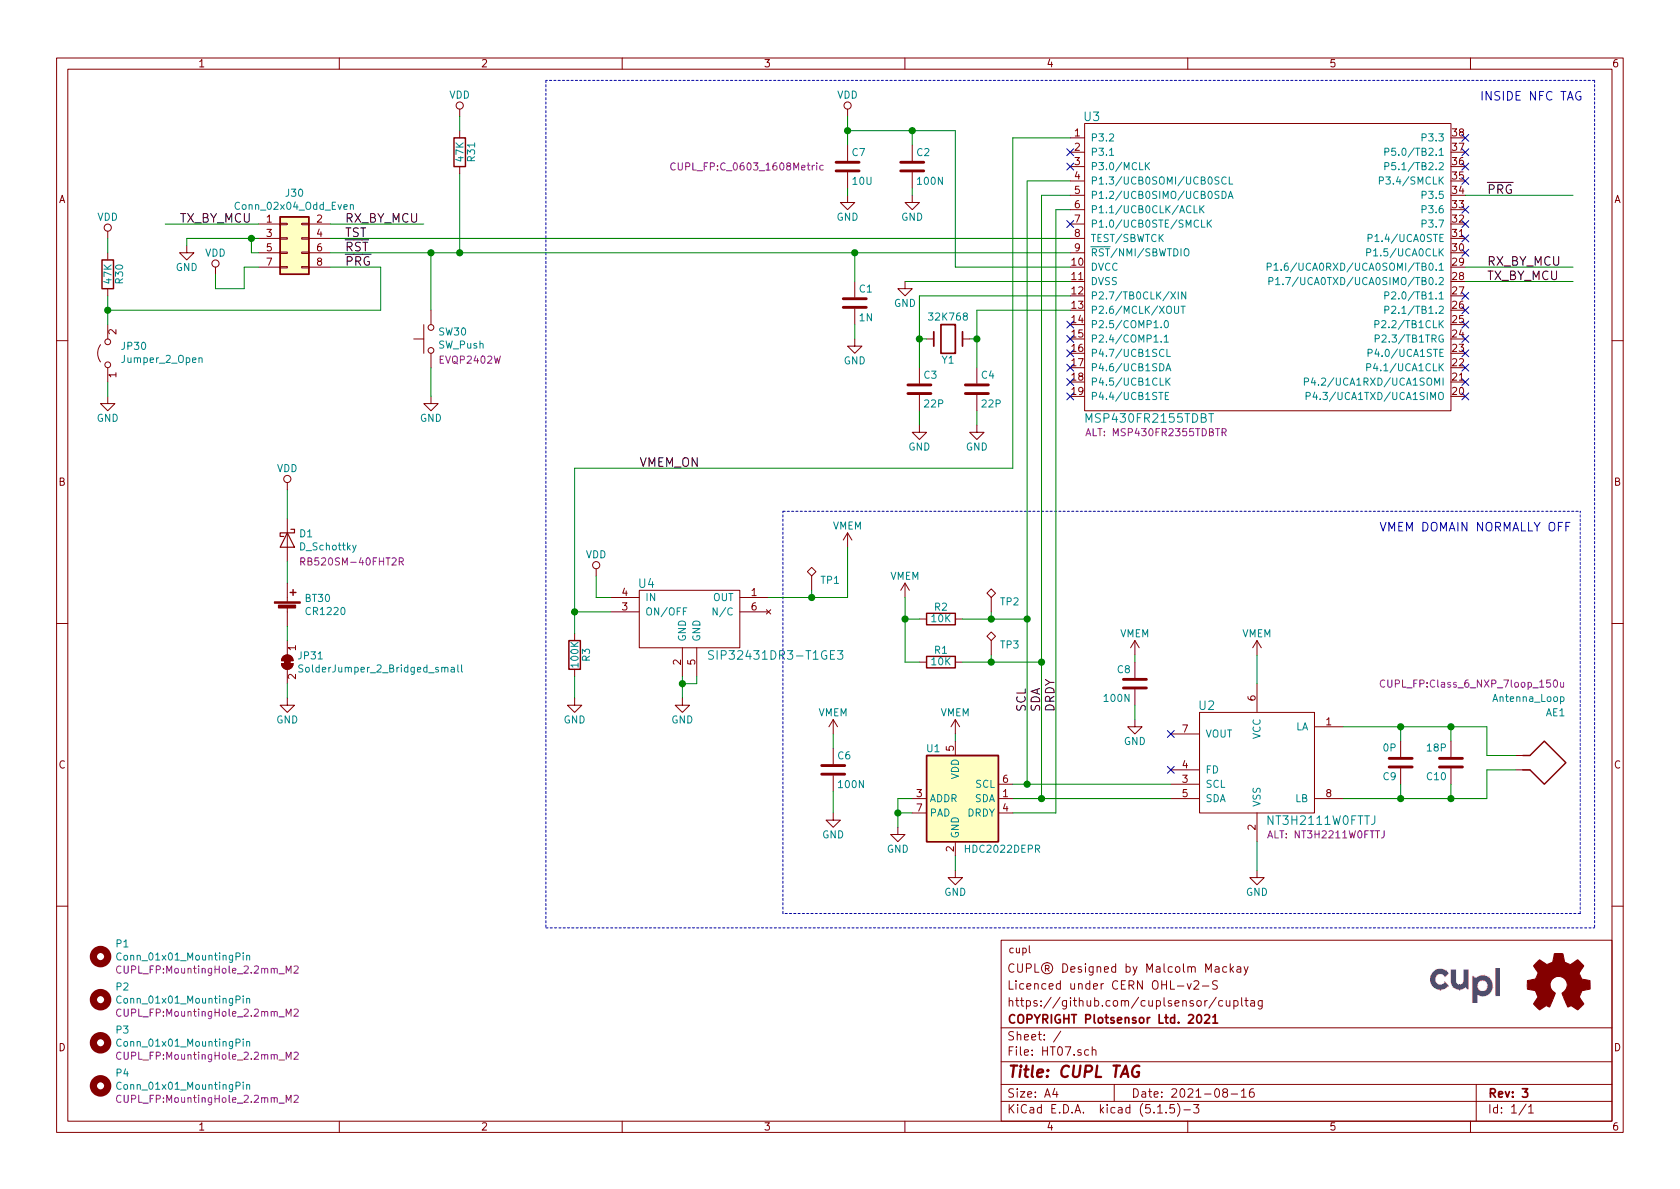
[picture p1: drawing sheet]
EESchema Schematic File Version 4
EELAYER 30 0
EELAYER END
$Descr A4 11693 8268
encoding utf-8
Sheet 1 1
Title "CUPL TAG"
Date "2021-08-16"
Rev "3"
Comp "COPYRIGHT Plotsensor Ltd. 2021"
Comment1 "https://github.com/cuplsensor/cupltag"
Comment2 "Licenced under CERN OHL-v2-S"
Comment3 "CUPL® Designed by Malcolm Mackay"
Comment4 ""
$EndDescr
$Comp
L power:GND #PWR?
U 1 1
P 8750 6050
AR Path="/59D9DC94/5B72B8DB" Ref="#PWR?"  Part="1" 
AR Path="/5B72B8DB" Ref="#PWR024"  Part="1" 
F 0 "#PWR024" H 8750 5800 50  0001 C CNN
F 1 "GND" H 8750 5900 50  0000 C CNN
F 2 "" H 8750 6050 50  0001 C CNN
F 3 "" H 8750 6050 50  0001 C CNN
	1    8750 6050
	-1   0    0    -1  
$EndComp
Wire Wire Line
	8750 5850 8750 6050
Text Label 2400 1750 0    60   ~ 0
~RST~
Text Label 2400 1650 0    60   ~ 0
TST
$Comp
L power:GND #PWR?
U 1 1
P 6300 1950
AR Path="/59D8BE35/5B731F13" Ref="#PWR?"  Part="1" 
AR Path="/5B731F13" Ref="#PWR014"  Part="1" 
F 0 "#PWR014" H 6300 1700 50  0001 C CNN
F 1 "GND" H 6300 1800 50  0000 C CNN
F 2 "" H 6300 1950 50  0001 C CNN
F 3 "" H 6300 1950 50  0001 C CNN
	1    6300 1950
	1    0    0    -1  
$EndComp
Text Label 10350 1950 0    60   ~ 0
TX_BY_MCU
Text Label 10350 1850 0    60   ~ 0
RX_BY_MCU
$Comp
L CUPL:SIP32431DR3-T1GE3 U4
U 1 1
P 4800 4250
F 0 "U4" H 4500 4450 60  0000 C CNN
F 1 "SIP32431DR3-T1GE3" H 5400 3950 60  0000 C CNN
F 2 "CUPL_FP:SOT-363_SC-70-6" H 5150 3450 60  0001 L CNN
F 3 "http://www.farnell.com/datasheets/2049671.pdf?_ga=2.11166580.1949353041.1516051135-1652704786.1448397490" H 5150 3350 60  0001 L CNN
F 4 "VISHAY" H 5150 3850 60  0001 L CNN "MANF"
F 5 "SIP32431DR3-T1GE3" H 5150 3750 60  0001 L CNN "MANF#"
F 6 "FARNELL" H 5150 3650 60  0001 L CNN "SUPPLIER"
F 7 "2361509" H 5150 3550 60  0001 L CNN "SUPPLIER#"
	1    4800 4250
	1    0    0    -1  
$EndComp
$Comp
L power:VDD #PWR?
U 1 1
P 4150 4000
AR Path="/59D8BE35/5DB0DB6D" Ref="#PWR?"  Part="1" 
AR Path="/5DB0DB6D" Ref="#PWR026"  Part="1" 
F 0 "#PWR026" H 4150 3850 50  0001 C CNN
F 1 "VDD" H 4150 4150 50  0000 C CNN
F 2 "" H 4150 4000 50  0001 C CNN
F 3 "" H 4150 4000 50  0001 C CNN
	1    4150 4000
	1    0    0    -1  
$EndComp
Wire Wire Line
	4250 4150 4150 4150
Wire Wire Line
	4150 4150 4150 4000
$Comp
L power:GND #PWR?
U 1 1
P 4750 4850
AR Path="/59D8BE35/5DB1290A" Ref="#PWR?"  Part="1" 
AR Path="/5DB1290A" Ref="#PWR027"  Part="1" 
F 0 "#PWR027" H 4750 4600 50  0001 C CNN
F 1 "GND" H 4750 4700 50  0000 C CNN
F 2 "" H 4750 4850 50  0001 C CNN
F 3 "" H 4750 4850 50  0001 C CNN
	1    4750 4850
	1    0    0    -1  
$EndComp
Wire Wire Line
	4750 4850 4750 4750
Wire Wire Line
	4750 4750 4850 4750
Wire Wire Line
	4850 4750 4850 4700
Connection ~ 4750 4750
Wire Wire Line
	4750 4750 4750 4700
$Comp
L power:VMEM #PWR?
U 1 1
P 5900 3800
AR Path="/59D9DC94/5DB1F218" Ref="#PWR?"  Part="1" 
AR Path="/5DB1F218" Ref="#PWR029"  Part="1" 
F 0 "#PWR029" H 5900 3650 50  0001 C CNN
F 1 "VMEM" H 5900 3950 50  0000 C CNN
F 2 "" H 5900 3800 50  0001 C CNN
F 3 "" H 5900 3800 50  0001 C CNN
	1    5900 3800
	1    0    0    -1  
$EndComp
Wire Wire Line
	3200 800  3200 900 
$Comp
L device:R R?
U 1 1
P 3200 1050
AR Path="/59D8BE35/5B731ED4" Ref="R?"  Part="1" 
AR Path="/5B731ED4" Ref="R31"  Part="1" 
F 0 "R31" V 3280 1050 50  0000 C CNN
F 1 "47K" V 3200 1050 50  0000 C CNN
F 2 "CUPL_FP:R_0402_1005Metric" V 3130 1050 50  0001 C CNN
F 3 "" H 3200 1050 50  0001 C CNN
F 4 "PANASONIC" H 3200 1050 50  0001 C CNN "MANF"
F 5 "ERJ2RKF4702X" H 3200 1050 50  0001 C CNN "MANF#"
F 6 "FARNELL" H 3200 1050 50  0001 C CNN "SUPPLIER"
F 7 "2302806" H 3200 1050 50  0001 C CNN "SUPPLIER#"
	1    3200 1050
	1    0    0    -1  
$EndComp
Wire Wire Line
	10200 1950 10950 1950
Wire Wire Line
	10200 1850 10950 1850
$Comp
L power:VDD #PWR?
U 1 1
P 3200 800
AR Path="/59D8BE35/5B731EDB" Ref="#PWR?"  Part="1" 
AR Path="/5B731EDB" Ref="#PWR08"  Part="1" 
F 0 "#PWR08" H 3200 650 50  0001 C CNN
F 1 "VDD" H 3200 950 50  0000 C CNN
F 2 "" H 3200 800 50  0001 C CNN
F 3 "" H 3200 800 50  0001 C CNN
	1    3200 800 
	1    0    0    -1  
$EndComp
Wire Wire Line
	6800 2950 6800 2850
$Comp
L power:GND #PWR?
U 1 1
P 6800 2950
AR Path="/59D8BE35/5DAECC45" Ref="#PWR?"  Part="1" 
AR Path="/5DAECC45" Ref="#PWR018"  Part="1" 
F 0 "#PWR018" H 6800 2700 50  0001 C CNN
F 1 "GND" H 6800 2800 50  0000 C CNN
F 2 "" H 6800 2950 50  0001 C CNN
F 3 "" H 6800 2950 50  0001 C CNN
	1    6800 2950
	1    0    0    -1  
$EndComp
Wire Wire Line
	6400 2950 6400 2850
$Comp
L power:GND #PWR?
U 1 1
P 6400 2950
AR Path="/59D8BE35/5B731F5D" Ref="#PWR?"  Part="1" 
AR Path="/5B731F5D" Ref="#PWR015"  Part="1" 
F 0 "#PWR015" H 6400 2700 50  0001 C CNN
F 1 "GND" H 6400 2800 50  0000 C CNN
F 2 "" H 6400 2950 50  0001 C CNN
F 3 "" H 6400 2950 50  0001 C CNN
	1    6400 2950
	1    0    0    -1  
$EndComp
$Comp
L device:C C?
U 1 1
P 6800 2700
AR Path="/59D8BE35/5B731F56" Ref="C?"  Part="1" 
AR Path="/5B731F56" Ref="C4"  Part="1" 
F 0 "C4" H 6825 2800 50  0000 L CNN
F 1 "22P" H 6825 2600 50  0000 L CNN
F 2 "CUPL_FP:C_0402_1005Metric" H 6838 2550 50  0001 C CNN
F 3 "" H 6800 2700 50  0001 C CNN
F 4 "AVX" H 6800 2700 50  0001 C CNN "MANF"
F 5 "04025A220JAT2A" H 6800 2700 50  0001 C CNN "MANF#"
F 6 "FARNELL" H 6800 2700 50  0001 C CNN "SUPPLIER"
F 7 "1327634" H 6800 2700 50  0001 C CNN "SUPPLIER#"
	1    6800 2700
	1    0    0    -1  
$EndComp
$Comp
L device:C C?
U 1 1
P 6400 2700
AR Path="/59D8BE35/5B731F4F" Ref="C?"  Part="1" 
AR Path="/5B731F4F" Ref="C3"  Part="1" 
F 0 "C3" H 6425 2800 50  0000 L CNN
F 1 "22P" H 6425 2600 50  0000 L CNN
F 2 "CUPL_FP:C_0402_1005Metric" H 6438 2550 50  0001 C CNN
F 3 "" H 6400 2700 50  0001 C CNN
F 4 "AVX" H 6400 2700 50  0001 C CNN "MANF"
F 5 "04025A220JAT2A" H 6400 2700 50  0001 C CNN "MANF#"
F 6 "FARNELL" H 6400 2700 50  0001 C CNN "SUPPLIER"
F 7 "1327634" H 6400 2700 50  0001 C CNN "SUPPLIER#"
	1    6400 2700
	1    0    0    -1  
$EndComp
$Comp
L CUPL:XTAL_32768HZ_3215 Y?
U 1 1
P 6600 2350
AR Path="/59D8BE35/5B731F44" Ref="Y?"  Part="1" 
AR Path="/5B731F44" Ref="Y1"  Part="1" 
F 0 "Y1" H 6600 2500 50  0000 C CNN
F 1 "32K768" H 6600 2200 50  0000 C CNN
F 2 "CUPL_FP:Crystal_SMD_2012-2Pin_2.0x1.2mm_HandSoldering" H 6550 2600 50  0001 C CNN
F 3 "http://www.farnell.com/datasheets/1912628.pdf?_ga=2.198399151.1835204160.1515367470-1652704786.1448397490" H 6500 2750 50  0001 C CNN
F 4 "EPSON" H 6400 2000 60  0001 C CNN "MANF"
F 5 "FC-12M 32.7680KD-A3" H 6700 2100 60  0001 C CNN "MANF#"
F 6 "DIGIKEY" H 6400 1900 60  0001 C CNN "SUPPLIER"
F 7 "SER3673CT-ND" H 6400 1800 60  0001 C CNN "SUPPLIER#"
F 8 "£0.36530" H 6600 2350 50  0001 C CNN "COST@100"
	1    6600 2350
	-1   0    0    1   
$EndComp
Wire Wire Line
	6800 2150 6800 2350
Wire Wire Line
	6800 2550 6800 2350
Connection ~ 6800 2350
Wire Wire Line
	6800 2350 6750 2350
Wire Wire Line
	6400 2050 6400 2350
Wire Wire Line
	6450 2350 6400 2350
Connection ~ 6400 2350
Wire Wire Line
	6400 2350 6400 2550
Wire Wire Line
	6400 2050 7450 2050
Wire Wire Line
	6800 2150 7450 2150
$Comp
L power:GND #PWR?
U 1 1
P 6650 6050
AR Path="/59D9B016/5B72DE9A" Ref="#PWR?"  Part="1" 
AR Path="/5B72DE9A" Ref="#PWR017"  Part="1" 
F 0 "#PWR017" H 6650 5800 50  0001 C CNN
F 1 "GND" H 6650 5900 50  0000 C CNN
F 2 "" H 6650 6050 50  0001 C CNN
F 3 "" H 6650 6050 50  0001 C CNN
	1    6650 6050
	-1   0    0    -1  
$EndComp
Wire Wire Line
	6650 6050 6650 5950
Wire Wire Line
	6250 5550 6250 5650
Wire Wire Line
	6350 5550 6250 5550
$Comp
L power:GND #PWR?
U 1 1
P 6250 5750
AR Path="/59D9B016/5D0F4B4C" Ref="#PWR?"  Part="1" 
AR Path="/5D0F4B4C" Ref="#PWR021"  Part="1" 
F 0 "#PWR021" H 6250 5500 50  0001 C CNN
F 1 "GND" H 6250 5600 50  0000 C CNN
F 2 "" H 6250 5750 50  0001 C CNN
F 3 "" H 6250 5750 50  0001 C CNN
	1    6250 5750
	-1   0    0    -1  
$EndComp
$Comp
L power:VMEM #PWR?
U 1 1
P 6650 5100
AR Path="/59D9B016/5B72DEA5" Ref="#PWR?"  Part="1" 
AR Path="/5B72DEA5" Ref="#PWR016"  Part="1" 
F 0 "#PWR016" H 6650 4950 50  0001 C CNN
F 1 "VMEM" H 6650 5250 50  0000 C CNN
F 2 "" H 6650 5100 50  0000 C CNN
F 3 "" H 6650 5100 50  0000 C CNN
	1    6650 5100
	-1   0    0    -1  
$EndComp
$Comp
L power:GND #PWR?
U 1 1
P 5800 5650
AR Path="/59D9B016/5B72DE94" Ref="#PWR?"  Part="1" 
AR Path="/5B72DE94" Ref="#PWR020"  Part="1" 
F 0 "#PWR020" H 5800 5400 50  0001 C CNN
F 1 "GND" H 5800 5500 50  0000 C CNN
F 2 "" H 5800 5650 50  0001 C CNN
F 3 "" H 5800 5650 50  0001 C CNN
	1    5800 5650
	1    0    0    -1  
$EndComp
$Comp
L device:C C?
U 1 1
P 5800 5350
AR Path="/59D9B016/5B72DE8D" Ref="C?"  Part="1" 
AR Path="/5B72DE8D" Ref="C6"  Part="1" 
F 0 "C6" H 5825 5450 50  0000 L CNN
F 1 "100N" H 5825 5250 50  0000 L CNN
F 2 "CUPL_FP:C_0402_1005Metric" H 5838 5200 50  0001 C CNN
F 3 "" H 5800 5350 50  0001 C CNN
F 4 "YAGEO" H 5800 5350 50  0001 C CNN "MANF"
F 5 "CC0402KRX7R7BB104" H 5800 5350 50  0001 C CNN "MANF#"
F 6 "FARNELL" H 5800 5350 50  0001 C CNN "SUPPLIER"
F 7 "9402047" H 5800 5350 50  0001 C CNN "SUPPLIER#"
	1    5800 5350
	1    0    0    -1  
$EndComp
Wire Wire Line
	5800 5500 5800 5650
Text Notes 9600 3700 0    60   ~ 0
VMEM DOMAIN NORMALLY OFF
Wire Notes Line
	11000 6350 11000 3550
Wire Notes Line
	5450 6350 5450 3550
Wire Notes Line
	5450 3550 11000 3550
Wire Wire Line
	9750 5150 9750 5050
Wire Wire Line
	10350 5350 10550 5350
Wire Wire Line
	10350 5050 10350 5250
Wire Wire Line
	10350 5550 10350 5350
Wire Wire Line
	9750 5550 9750 5450
NoConn ~ 8150 5350
NoConn ~ 8150 5100
$Comp
L power:VMEM #PWR?
U 1 1
P 6300 4150
AR Path="/59D9DC94/5B72B96D" Ref="#PWR?"  Part="1" 
AR Path="/5B72B96D" Ref="#PWR07"  Part="1" 
F 0 "#PWR07" H 6300 4000 50  0001 C CNN
F 1 "VMEM" H 6300 4300 50  0000 C CNN
F 2 "" H 6300 4150 50  0001 C CNN
F 3 "" H 6300 4150 50  0001 C CNN
	1    6300 4150
	1    0    0    -1  
$EndComp
$Comp
L power:VMEM #PWR?
U 1 1
P 8750 4550
AR Path="/59D9DC94/5B72B920" Ref="#PWR?"  Part="1" 
AR Path="/5B72B920" Ref="#PWR023"  Part="1" 
F 0 "#PWR023" H 8750 4400 50  0001 C CNN
F 1 "VMEM" H 8750 4700 50  0000 C CNN
F 2 "" H 8750 4550 50  0001 C CNN
F 3 "" H 8750 4550 50  0001 C CNN
	1    8750 4550
	1    0    0    -1  
$EndComp
$Comp
L device:C C?
U 1 1
P 9750 5300
AR Path="/59D9DC94/5B72B8EE" Ref="C?"  Part="1" 
AR Path="/5B72B8EE" Ref="C9"  Part="1" 
F 0 "C9" H 9775 5400 50  0000 L CNN
F 1 "0P" H 9775 5200 50  0000 L CNN
F 2 "CUPL_FP:C_0402_1005Metric" H 9788 5150 50  0001 C CNN
F 3 "" H 9750 5300 50  0001 C CNN
F 4 "AVX" H 9750 5300 50  0001 C CNN "MANF"
F 5 "" H 9750 5300 50  0001 C CNN "MANF#"
F 6 "FARNELL" H 9750 5300 50  0001 C CNN "SUPPLIER"
F 7 "" H 9750 5300 50  0001 C CNN "SUPPLIER#"
F 8 "NF" H 9750 5300 50  0001 C CNN "FIT"
	1    9750 5300
	-1   0    0    1   
$EndComp
$Comp
L device:R R?
U 1 1
P 6550 4300
AR Path="/59D9DC94/5B72B8C1" Ref="R?"  Part="1" 
AR Path="/5B72B8C1" Ref="R2"  Part="1" 
F 0 "R2" V 6630 4300 50  0000 C CNN
F 1 "10K" V 6550 4300 50  0000 C CNN
F 2 "CUPL_FP:R_0402_1005Metric" V 6480 4300 50  0001 C CNN
F 3 "" H 6550 4300 50  0001 C CNN
F 4 "VISHAY" H 6550 4300 50  0001 C CNN "MANF"
F 5 "CRCW040210K0FKED" H 6550 4300 50  0001 C CNN "MANF#"
F 6 "FARNELL" H 6550 4300 50  0001 C CNN "SUPPLIER"
F 7 "1469669" H 6550 4300 50  0001 C CNN "SUPPLIER#"
	1    6550 4300
	0    1    -1   0   
$EndComp
Wire Notes Line
	11000 6350 5450 6350
Wire Wire Line
	4250 4250 4000 4250
Wire Wire Line
	4000 4250 4000 3250
Wire Wire Line
	10350 5250 10550 5250
$Comp
L device:Antenna_Loop AE1
U 1 1
P 10750 5250
F 0 "AE1" V 10450 5400 50  0000 R CNN
F 1 "Antenna_Loop" V 10350 5400 50  0000 R CNN
F 2 "CUPL_FP:Class_6_NXP_7loop_150u" V 10250 5400 50  0000 R CNN
F 3 "~" H 10750 5250 50  0001 C CNN
F 4 "NF" H 10750 5250 50  0001 C CNN "FIT"
	1    10750 5250
	0    1    1    0   
$EndComp
$Comp
L device:R R?
U 1 1
P 6550 4600
AR Path="/59D9DC94/5B72B8AE" Ref="R?"  Part="1" 
AR Path="/5B72B8AE" Ref="R1"  Part="1" 
F 0 "R1" V 6630 4600 50  0000 C CNN
F 1 "10K" V 6550 4600 50  0000 C CNN
F 2 "CUPL_FP:R_0402_1005Metric" V 6480 4600 50  0001 C CNN
F 3 "" H 6550 4600 50  0001 C CNN
F 4 "VISHAY" H 6550 4600 50  0001 C CNN "MANF"
F 5 "CRCW040210K0FKED" H 6550 4600 50  0001 C CNN "MANF#"
F 6 "FARNELL" H 6550 4600 50  0001 C CNN "SUPPLIER"
F 7 "1469669" H 6550 4600 50  0001 C CNN "SUPPLIER#"
	1    6550 4600
	0    1    -1   0   
$EndComp
Text Label 2400 1550 0    60   ~ 0
RX_BY_MCU
Text Label 1250 1550 0    60   ~ 0
TX_BY_MCU
$Comp
L power:VDD #PWR?
U 1 1
P 1500 1900
AR Path="/59D8BE35/5DFC517F" Ref="#PWR?"  Part="1" 
AR Path="/5DFC517F" Ref="#PWR0101"  Part="1" 
F 0 "#PWR0101" H 1500 1750 50  0001 C CNN
F 1 "VDD" H 1500 2050 50  0000 C CNN
F 2 "" H 1500 1900 50  0001 C CNN
F 3 "" H 1500 1900 50  0001 C CNN
	1    1500 1900
	1    0    0    -1  
$EndComp
Wire Wire Line
	1700 1850 1700 2000
Wire Wire Line
	2950 1550 2300 1550
Wire Wire Line
	1800 1550 1150 1550
NoConn ~ 7450 1550
NoConn ~ 7450 2350
Wire Wire Line
	10950 1350 10200 1350
Text Label 10350 1350 0    60   ~ 0
~PRG~
$Comp
L CUPL:HDC2021 U1
U 1 1
P 6750 5550
F 0 "U1" H 6550 5900 50  0000 R CNN
F 1 "HDC2022DEPR" H 7250 5200 50  0000 R CNN
F 2 "CUPL_FP:HDC2021" H 6750 5100 50  0001 C CNN
F 3 "https://www.ti.com/lit/ds/symlink/hdc2021.pdf" H 6450 5850 50  0001 C CNN
F 4 "TEXAS" H 6150 5000 60  0001 L CNN "MANF"
F 5 "HDC2022DEPR" H 6500 4900 60  0001 C CNN "MANF#"
F 6 "TEXAS" H 6300 4800 60  0001 C CNN "SUPPLIER"
F 7 "HDC2022DEPR" H 6500 4700 60  0001 C CNN "SUPPLIER#"
	1    6750 5550
	1    0    0    -1  
$EndComp
Text Label 4450 3250 0    60   ~ 0
VMEM_ON
$Comp
L CUPL:CUPL LOGO2
U 1 1
P 7100 6600
F 0 "LOGO2" H 7100 6750 60  0001 C CNN
F 1 "CUPL" H 7100 6500 60  0001 C CNN
F 2 "CUPL_FP:logo" H 7100 6600 60  0001 C CNN
F 3 "" H 7100 6600 60  0001 C CNN
F 4 "NF" H 7100 6600 50  0001 C CNN "FIT"
	1    7100 6600
	1    0    0    -1  
$EndComp
NoConn ~ 7450 2250
$Comp
L Connector:TestPoint_Alt TP3
U 1 1
P 6900 4550
F 0 "TP3" H 6958 4622 50  0000 L CNN
F 1 "SDA" H 6958 4577 50  0001 L CNN
F 2 "CUPL_FP:TestPoint_THTPad_D1.0mm_Drill0.5mm" H 7100 4550 50  0001 C CNN
F 3 "~" H 7100 4550 50  0001 C CNN
F 4 "NF" H 6900 4550 50  0001 C CNN "FIT"
	1    6900 4550
	1    0    0    -1  
$EndComp
$Comp
L Connector:TestPoint_Alt TP2
U 1 1
P 6900 4250
F 0 "TP2" H 6958 4322 50  0000 L CNN
F 1 "SCL" H 6958 4277 50  0001 L CNN
F 2 "CUPL_FP:TestPoint_THTPad_D1.0mm_Drill0.5mm" H 7100 4250 50  0001 C CNN
F 3 "~" H 7100 4250 50  0001 C CNN
F 4 "NF" H 6900 4250 50  0001 C CNN "FIT"
	1    6900 4250
	1    0    0    -1  
$EndComp
$Comp
L Connector:TestPoint_Alt TP1
U 1 1
P 5650 4100
F 0 "TP1" H 5708 4172 50  0000 L CNN
F 1 "MEM" H 5708 4127 50  0001 L CNN
F 2 "CUPL_FP:TestPoint_THTPad_D1.0mm_Drill0.5mm" H 5850 4100 50  0001 C CNN
F 3 "~" H 5850 4100 50  0001 C CNN
F 4 "NF" H 5650 4100 50  0001 C CNN "FIT"
	1    5650 4100
	1    0    0    -1  
$EndComp
Connection ~ 9750 5550
Wire Wire Line
	9750 5050 10100 5050
$Comp
L device:C C?
U 1 1
P 10100 5300
AR Path="/59D9DC94/5FD38A7A" Ref="C?"  Part="1" 
AR Path="/5FD38A7A" Ref="C10"  Part="1" 
F 0 "C10" H 10125 5400 50  0000 L CNN
F 1 "18P" H 10125 5200 50  0000 L CNN
F 2 "CUPL_FP:C_0402_1005Metric" H 10138 5150 50  0001 C CNN
F 3 "" H 10100 5300 50  0001 C CNN
F 4 "MURATA" H 10100 5300 50  0001 C CNN "MANF"
F 5 "04025A180FAT2A" H 10100 5300 50  0001 C CNN "MANF#"
F 6 "FARNELL" H 10100 5300 50  0001 C CNN "SUPPLIER"
F 7 "2781441" H 10100 5300 50  0001 C CNN "SUPPLIER#"
	1    10100 5300
	-1   0    0    1   
$EndComp
Wire Wire Line
	10100 5150 10100 5050
Connection ~ 10100 5050
Wire Wire Line
	10100 5050 10350 5050
Wire Wire Line
	10100 5450 10100 5550
Wire Wire Line
	9750 5550 10100 5550
Connection ~ 10100 5550
Wire Wire Line
	10100 5550 10350 5550
Connection ~ 9750 5050
$Comp
L CUPL:NT3H2111 U2
U 1 1
P 8750 5350
F 0 "U2" H 9100 5800 60  0000 C CNN
F 1 "NT3H2111W0FTTJ" H 8300 5000 60  0000 C CNN
F 2 "CUPL_FP:TSSOP-8_3x3mm_P0.65mm" H 10000 4400 60  0001 C CNN
F 3 "https://www.nxp.com/docs/en/data-sheet/NT3H2111_2211.pdf" H 8900 4900 60  0001 L CNN
F 4 "NXP" H 8900 4800 60  0001 L CNN "MANF"
F 5 "NT3H2111W0FTTJ" H 8900 4700 60  0001 L CNN "MANF#"
F 6 "FARNELL" H 8900 4600 60  0001 L CNN "SUPPLIER"
F 7 "2663150" H 8900 4500 60  0001 L CNN "SUPPLIER#"
F 8 "ALT: NT3H2211W0FTTJ" H 7850 4900 50  0000 L CNN "ALT"
	1    8750 5350
	-1   0    0    -1  
$EndComp
Wire Wire Line
	6650 5100 6650 5150
$Comp
L power:VMEM #PWR?
U 1 1
P 5800 5100
AR Path="/59D9B016/602AD3C8" Ref="#PWR?"  Part="1" 
AR Path="/602AD3C8" Ref="#PWR0104"  Part="1" 
F 0 "#PWR0104" H 5800 4950 50  0001 C CNN
F 1 "VMEM" H 5800 5250 50  0000 C CNN
F 2 "" H 5800 5100 50  0000 C CNN
F 3 "" H 5800 5100 50  0000 C CNN
	1    5800 5100
	1    0    0    -1  
$EndComp
Wire Wire Line
	5800 5100 5800 5200
$Comp
L device:C C?
U 1 1
P 7900 4750
AR Path="/59D9DC94/5B72B8E1" Ref="C?"  Part="1" 
AR Path="/5B72B8E1" Ref="C8"  Part="1" 
F 0 "C8" H 7925 4850 50  0000 L CNN
F 1 "100N" H 7925 4650 50  0000 L CNN
F 2 "CUPL_FP:C_0402_1005Metric" H 7938 4600 50  0001 C CNN
F 3 "" H 7900 4750 50  0001 C CNN
F 4 "YAGEO" H 7900 4750 50  0001 C CNN "MANF"
F 5 "CC0402KRX7R7BB104" H 7900 4750 50  0001 C CNN "MANF#"
F 6 "FARNELL" H 7900 4750 50  0001 C CNN "SUPPLIER"
F 7 "9402047" H 7900 4750 50  0001 C CNN "SUPPLIER#"
	1    7900 4750
	-1   0    0    -1  
$EndComp
$Comp
L power:GND #PWR?
U 1 1
P 7900 5000
AR Path="/59D9DC94/5B72B8E8" Ref="#PWR?"  Part="1" 
AR Path="/5B72B8E8" Ref="#PWR025"  Part="1" 
F 0 "#PWR025" H 7900 4750 50  0001 C CNN
F 1 "GND" H 7900 4850 50  0000 C CNN
F 2 "" H 7900 5000 50  0001 C CNN
F 3 "" H 7900 5000 50  0001 C CNN
	1    7900 5000
	-1   0    0    -1  
$EndComp
Wire Wire Line
	7900 5000 7900 4900
$Comp
L power:VMEM #PWR?
U 1 1
P 7900 4550
AR Path="/59D9DC94/60398478" Ref="#PWR?"  Part="1" 
AR Path="/60398478" Ref="#PWR0105"  Part="1" 
F 0 "#PWR0105" H 7900 4400 50  0001 C CNN
F 1 "VMEM" H 7900 4700 50  0000 C CNN
F 2 "" H 7900 4550 50  0001 C CNN
F 3 "" H 7900 4550 50  0001 C CNN
	1    7900 4550
	1    0    0    -1  
$EndComp
Wire Wire Line
	7900 4550 7900 4600
Wire Wire Line
	4000 3250 7050 3250
Wire Wire Line
	7350 5650 7050 5650
Text Label 7350 4950 1    60   ~ 0
DRDY
Wire Wire Line
	7250 5550 7050 5550
Connection ~ 7250 5550
Text Label 7250 4950 1    60   ~ 0
SDA
Wire Wire Line
	7150 5450 7050 5450
Connection ~ 7150 5450
Text Label 7150 4950 1    60   ~ 0
SCL
Wire Wire Line
	5650 4100 5650 4150
Wire Wire Line
	5650 4150 5900 4150
Wire Wire Line
	6700 4300 6900 4300
Wire Wire Line
	6900 4300 6900 4250
Wire Wire Line
	6900 4300 7150 4300
Connection ~ 6900 4300
Connection ~ 7150 4300
Wire Wire Line
	7150 4300 7150 5450
Wire Wire Line
	6700 4600 6900 4600
Connection ~ 7250 4600
Wire Wire Line
	7250 4600 7250 5550
Wire Wire Line
	6900 4550 6900 4600
Connection ~ 6900 4600
Wire Wire Line
	6900 4600 7250 4600
Wire Wire Line
	6300 4150 6300 4300
Wire Wire Line
	6300 4600 6400 4600
Wire Wire Line
	6400 4300 6300 4300
Connection ~ 6300 4300
Wire Wire Line
	6300 4300 6300 4600
Wire Wire Line
	5350 4150 5650 4150
Connection ~ 5650 4150
Wire Wire Line
	5900 3800 5900 4150
Wire Notes Line
	3800 6450 11100 6450
Wire Notes Line
	11100 550  3800 550 
Wire Notes Line
	11100 550  11100 6450
Wire Notes Line
	3800 550  3800 6450
Text Notes 10300 700  0    60   ~ 0
INSIDE NFC TAG
$Comp
L Connector_Generic:Conn_02x04_Odd_Even J30
U 1 1
P 2000 1650
F 0 "J30" H 2050 1967 50  0000 C CNN
F 1 "Conn_02x04_Odd_Even" H 2050 1876 50  0000 C CNN
F 2 "CUPL_FP:PinHeader_2x04_P2.54mm_Vertical" H 2000 1650 50  0001 C CNN
F 3 "~" H 2000 1650 50  0001 C CNN
F 4 "NF" H 2000 1650 50  0001 C CNN "FIT"
	1    2000 1650
	1    0    0    -1  
$EndComp
Wire Wire Line
	1800 1850 1700 1850
Wire Wire Line
	1500 1900 1500 2000
Wire Wire Line
	1500 2000 1700 2000
Wire Wire Line
	2300 1650 7450 1650
$Comp
L power:VDD #PWR0107
U 1 1
P 2000 3400
F 0 "#PWR0107" H 2000 3250 50  0001 C CNN
F 1 "VDD" H 2000 3550 50  0000 C CNN
F 2 "" H 2000 3400 50  0001 C CNN
F 3 "" H 2000 3400 50  0001 C CNN
	1    2000 3400
	1    0    0    -1  
$EndComp
$Comp
L Jumper:SolderJumper_2_Bridged JP31
U 1 1
P 2000 4600
F 0 "JP31" V 1954 4668 50  0000 L CNN
F 1 "SolderJumper_2_Bridged_small" V 2045 4668 50  0000 L CNN
F 2 "CUPL_FP:SolderJumper-2_Bridged_small" H 2000 4600 50  0001 C CNN
F 3 "~" H 2000 4600 50  0001 C CNN
F 4 "NF" H 2000 4600 50  0001 C CNN "FIT"
	1    2000 4600
	0    1    1    0   
$EndComp
Wire Wire Line
	8750 4550 8750 4750
Wire Wire Line
	7150 5450 8150 5450
Wire Wire Line
	7250 5550 8150 5550
$Comp
L Switch:SW_Push SW30
U 1 1
P 3000 2350
F 0 "SW30" V 3046 2302 50  0000 R CNN
F 1 "SW_Push" V 2955 2302 50  0000 R CNN
F 2 "CUPL_FP:SW_SPST_EVQP2" H 3000 2550 50  0001 C CNN
F 3 "~" H 3000 2550 50  0001 C CNN
F 4 "PANASONIC" V 3000 2350 50  0001 C CNN "MANF"
F 5 "EVQP2402W" V 2850 2300 50  0000 R CNN "MANF#"
F 6 "FARNELL" V 3000 2350 50  0001 C CNN "SUPPLIER"
F 7 "2860944" V 3000 2350 50  0001 C CNN "SUPPLIER#"
	1    3000 2350
	0    -1   -1   0   
$EndComp
$Comp
L device:R R?
U 1 1
P 750 1900
AR Path="/59D8BE35/606EBA2B" Ref="R?"  Part="1" 
AR Path="/606EBA2B" Ref="R30"  Part="1" 
F 0 "R30" V 830 1900 50  0000 C CNN
F 1 "47K" V 750 1900 50  0000 C CNN
F 2 "CUPL_FP:R_0402_1005Metric" V 680 1900 50  0001 C CNN
F 3 "" H 750 1900 50  0001 C CNN
F 4 "PANASONIC" H 750 1900 50  0001 C CNN "MANF"
F 5 "ERJ2RKF4702X" H 750 1900 50  0001 C CNN "MANF#"
F 6 "FARNELL" H 750 1900 50  0001 C CNN "SUPPLIER"
F 7 "2302806" H 750 1900 50  0001 C CNN "SUPPLIER#"
	1    750  1900
	1    0    0    -1  
$EndComp
$Comp
L power:VDD #PWR?
U 1 1
P 750 1650
AR Path="/59D8BE35/606EC234" Ref="#PWR?"  Part="1" 
AR Path="/606EC234" Ref="#PWR0109"  Part="1" 
F 0 "#PWR0109" H 750 1500 50  0001 C CNN
F 1 "VDD" H 750 1800 50  0000 C CNN
F 2 "" H 750 1650 50  0001 C CNN
F 3 "" H 750 1650 50  0001 C CNN
	1    750  1650
	1    0    0    -1  
$EndComp
Wire Wire Line
	750  1650 750  1750
$Comp
L Jumper:Jumper_2_Open JP30
U 1 1
P 750 2450
F 0 "JP30" V 796 2362 50  0000 R CNN
F 1 "Jumper_2_Open" V 705 2362 50  0000 R CNN
F 2 "CUPL_FP:PinHeader_1x02_P2.54mm_Vertical" H 750 2450 50  0001 C CNN
F 3 "~" H 750 2450 50  0001 C CNN
F 4 "NF" H 750 2450 50  0001 C CNN "FIT"
	1    750  2450
	0    -1   -1   0   
$EndComp
$Comp
L power:GND #PWR?
U 1 1
P 750 2750
AR Path="/59D8BE35/607070E1" Ref="#PWR?"  Part="1" 
AR Path="/607070E1" Ref="#PWR0110"  Part="1" 
F 0 "#PWR0110" H 750 2500 50  0001 C CNN
F 1 "GND" H 750 2600 50  0000 C CNN
F 2 "" H 750 2750 50  0001 C CNN
F 3 "" H 750 2750 50  0001 C CNN
	1    750  2750
	1    0    0    -1  
$EndComp
Wire Wire Line
	750  2750 750  2650
$Comp
L power:GND #PWR?
U 1 1
P 3000 2750
AR Path="/59D8BE35/6070CCC7" Ref="#PWR?"  Part="1" 
AR Path="/6070CCC7" Ref="#PWR0111"  Part="1" 
F 0 "#PWR0111" H 3000 2500 50  0001 C CNN
F 1 "GND" H 3000 2600 50  0000 C CNN
F 2 "" H 3000 2750 50  0001 C CNN
F 3 "" H 3000 2750 50  0001 C CNN
	1    3000 2750
	1    0    0    -1  
$EndComp
Wire Wire Line
	3000 2550 3000 2750
Wire Wire Line
	9350 5050 9750 5050
Wire Wire Line
	9350 5550 9750 5550
$Comp
L Mechanical:MountingHole P1
U 1 1
P 700 6650
F 0 "P1" H 800 6741 50  0000 L CNN
F 1 "Conn_01x01_MountingPin" H 800 6650 50  0000 L CNN
F 2 "CUPL_FP:MountingHole_2.2mm_M2" H 800 6559 50  0000 L CNN
F 3 "~" H 700 6650 50  0001 C CNN
F 4 "NF" H 700 6650 50  0001 C CNN "FIT"
	1    700  6650
	1    0    0    -1  
$EndComp
$Comp
L Mechanical:MountingHole P2
U 1 1
P 700 6950
F 0 "P2" H 800 7041 50  0000 L CNN
F 1 "Conn_01x01_MountingPin" H 800 6950 50  0000 L CNN
F 2 "CUPL_FP:MountingHole_2.2mm_M2" H 800 6859 50  0000 L CNN
F 3 "~" H 700 6950 50  0001 C CNN
F 4 "NF" H 700 6950 50  0001 C CNN "FIT"
	1    700  6950
	1    0    0    -1  
$EndComp
$Comp
L Mechanical:MountingHole P3
U 1 1
P 700 7250
F 0 "P3" H 800 7341 50  0000 L CNN
F 1 "Conn_01x01_MountingPin" H 800 7250 50  0000 L CNN
F 2 "CUPL_FP:MountingHole_2.2mm_M2" H 800 7159 50  0000 L CNN
F 3 "~" H 700 7250 50  0001 C CNN
F 4 "NF" H 700 7250 50  0001 C CNN "FIT"
	1    700  7250
	1    0    0    -1  
$EndComp
$Comp
L Mechanical:MountingHole P4
U 1 1
P 700 7550
F 0 "P4" H 800 7641 50  0000 L CNN
F 1 "Conn_01x01_MountingPin" H 800 7550 50  0000 L CNN
F 2 "CUPL_FP:MountingHole_2.2mm_M2" H 800 7459 50  0000 L CNN
F 3 "~" H 700 7550 50  0001 C CNN
F 4 "NF" H 700 7550 50  0001 C CNN "FIT"
	1    700  7550
	1    0    0    -1  
$EndComp
$Comp
L power:GND #PWR?
U 1 1
P 2000 4850
AR Path="/59D8BE35/605D9E2B" Ref="#PWR?"  Part="1" 
AR Path="/605D9E2B" Ref="#PWR0108"  Part="1" 
F 0 "#PWR0108" H 2000 4600 50  0001 C CNN
F 1 "GND" H 2000 4700 50  0000 C CNN
F 2 "" H 2000 4850 50  0001 C CNN
F 3 "" H 2000 4850 50  0001 C CNN
	1    2000 4850
	1    0    0    -1  
$EndComp
Wire Wire Line
	2000 4750 2000 4850
Wire Wire Line
	2000 4350 2000 4450
Wire Wire Line
	750  2050 750  2150
$Comp
L power:GND #PWR?
U 1 1
P 1300 1700
AR Path="/59D8BE35/603C974C" Ref="#PWR?"  Part="1" 
AR Path="/603C974C" Ref="#PWR0102"  Part="1" 
F 0 "#PWR0102" H 1300 1450 50  0001 C CNN
F 1 "GND" H 1300 1550 50  0000 C CNN
F 2 "" H 1300 1700 50  0001 C CNN
F 3 "" H 1300 1700 50  0001 C CNN
	1    1300 1700
	1    0    0    -1  
$EndComp
Wire Wire Line
	1300 1700 1300 1650
Wire Wire Line
	1300 1650 1750 1650
Wire Wire Line
	2650 2150 2650 1850
Wire Wire Line
	2650 1850 2300 1850
Connection ~ 750  2150
Wire Wire Line
	750  2150 750  2250
Text Label 2400 1850 0    60   ~ 0
~PRG~
Wire Wire Line
	1800 1750 1750 1750
Wire Wire Line
	1750 1750 1750 1650
Connection ~ 1750 1650
Wire Wire Line
	1750 1650 1800 1650
Wire Wire Line
	7050 950  7450 950 
Wire Wire Line
	7050 950  7050 3250
Wire Wire Line
	6650 1850 7450 1850
Wire Wire Line
	6650 900  6650 1850
Wire Wire Line
	6350 900  6650 900 
Connection ~ 6350 900 
Wire Wire Line
	5900 900  6350 900 
Connection ~ 5900 900 
$Comp
L device:C C7
U 1 1
P 5900 1150
F 0 "C7" H 5925 1250 50  0000 L CNN
F 1 "10U" H 5925 1050 50  0000 L CNN
F 2 "CUPL_FP:C_0603_1608Metric" H 5200 1150 50  0000 C CNN
F 3 "" H 5900 1150 50  0000 C CNN
F 4 "AVX" H 5900 1150 50  0001 C CNN "MANF"
F 5 "06036D106MAT2A" H 5900 1150 50  0001 C CNN "MANF#"
F 6 "FARNELL" H 5900 1150 50  0001 C CNN "SUPPLIER"
F 7 "1833804" H 5900 1150 50  0001 C CNN "SUPPLIER#"
F 8 "£0.115" H 5900 1150 50  0001 C CNN "COST@100"
	1    5900 1150
	1    0    0    -1  
$EndComp
Wire Wire Line
	5900 1000 5900 900 
Wire Wire Line
	6350 900  6350 1000
Wire Wire Line
	5900 800  5900 900 
Wire Wire Line
	6350 1300 6350 1350
$Comp
L power:GND #PWR?
U 1 1
P 6350 1350
AR Path="/59D8BE35/5B731F0D" Ref="#PWR?"  Part="1" 
AR Path="/5B731F0D" Ref="#PWR012"  Part="1" 
F 0 "#PWR012" H 6350 1100 50  0001 C CNN
F 1 "GND" H 6350 1200 50  0000 C CNN
F 2 "" H 6350 1350 50  0001 C CNN
F 3 "" H 6350 1350 50  0001 C CNN
	1    6350 1350
	1    0    0    -1  
$EndComp
$Comp
L device:C C?
U 1 1
P 6350 1150
AR Path="/59D8BE35/5B731F06" Ref="C?"  Part="1" 
AR Path="/5B731F06" Ref="C2"  Part="1" 
F 0 "C2" H 6375 1250 50  0000 L CNN
F 1 "100N" H 6375 1050 50  0000 L CNN
F 2 "CUPL_FP:C_0402_1005Metric" H 6388 1000 50  0001 C CNN
F 3 "" H 6350 1150 50  0001 C CNN
F 4 "YAGEO" H 6350 1150 50  0001 C CNN "MANF"
F 5 "CC0402KRX7R7BB104" H 6350 1150 50  0001 C CNN "MANF#"
F 6 "FARNELL" H 6350 1150 50  0001 C CNN "SUPPLIER"
F 7 "9402047" H 6350 1150 50  0001 C CNN "SUPPLIER#"
	1    6350 1150
	1    0    0    -1  
$EndComp
Wire Wire Line
	5900 1300 5900 1350
$Comp
L power:GND #PWR022
U 1 1
P 5900 1350
F 0 "#PWR022" H 5900 1100 50  0001 C CNN
F 1 "GND" H 5900 1200 50  0000 C CNN
F 2 "" H 5900 1350 50  0001 C CNN
F 3 "" H 5900 1350 50  0001 C CNN
	1    5900 1350
	1    0    0    -1  
$EndComp
$Comp
L power:VDD #PWR013
U 1 1
P 5900 800
F 0 "#PWR013" H 5900 650 50  0001 C CNN
F 1 "VDD" H 5900 950 50  0000 C CNN
F 2 "" H 5900 800 50  0001 C CNN
F 3 "" H 5900 800 50  0001 C CNN
	1    5900 800 
	1    0    0    -1  
$EndComp
Wire Wire Line
	5950 1750 5950 1950
$Comp
L device:C C?
U 1 1
P 5950 2100
AR Path="/59D8BE35/5B731EE1" Ref="C?"  Part="1" 
AR Path="/5B731EE1" Ref="C1"  Part="1" 
F 0 "C1" H 5975 2200 50  0000 L CNN
F 1 "1N" H 5975 2000 50  0000 L CNN
F 2 "CUPL_FP:C_0402_1005Metric" H 5988 1950 50  0001 C CNN
F 3 "" H 5950 2100 50  0001 C CNN
F 4 "" H 5950 2100 50  0001 C CNN "MANF"
F 5 "" H 5950 2100 50  0001 C CNN "MANF#"
F 6 "" H 5950 2100 50  0001 C CNN "SUPPLIER"
F 7 "" H 5950 2100 50  0001 C CNN "SUPPLIER#"
	1    5950 2100
	1    0    0    -1  
$EndComp
$Comp
L power:GND #PWR?
U 1 1
P 5950 2350
AR Path="/59D8BE35/5B731EE8" Ref="#PWR?"  Part="1" 
AR Path="/5B731EE8" Ref="#PWR010"  Part="1" 
F 0 "#PWR010" H 5950 2100 50  0001 C CNN
F 1 "GND" H 5950 2200 50  0000 C CNN
F 2 "" H 5950 2350 50  0001 C CNN
F 3 "" H 5950 2350 50  0001 C CNN
	1    5950 2350
	1    0    0    -1  
$EndComp
Wire Wire Line
	5950 2250 5950 2350
Wire Wire Line
	7150 1250 7450 1250
Wire Wire Line
	7150 1250 7150 4300
Wire Wire Line
	7250 1350 7450 1350
Wire Wire Line
	7250 1350 7250 4600
Wire Wire Line
	6300 1950 7450 1950
Wire Wire Line
	7450 1450 7350 1450
Wire Wire Line
	7350 1450 7350 5650
Connection ~ 5950 1750
Wire Wire Line
	5950 1750 7450 1750
Wire Wire Line
	750  2150 2650 2150
Wire Wire Line
	6350 5650 6250 5650
Connection ~ 6250 5650
Wire Wire Line
	6250 5650 6250 5750
$Comp
L device:D_Schottky D1
U 1 1
P 2000 3750
F 0 "D1" V 1954 3829 50  0000 L CNN
F 1 "D_Schottky" V 2045 3829 50  0000 L CNN
F 2 "CUPL_FP:D_SOD-523" H 2000 3750 50  0001 C CNN
F 3 "~" H 2000 3750 50  0001 C CNN
F 4 "RB520SM-40FHT2R" V 2150 4200 50  0000 C CNN "MANF#"
F 5 "ROHM" V 2000 3750 50  0001 C CNN "MANF"
F 6 "755-RB520SM-40FHT2R" V 2000 3750 50  0001 C CNN "SUPPLIER#"
F 7 "MOUSER" V 2000 3750 50  0001 C CNN "SUPPLIER"
	1    2000 3750
	0    1    1    0   
$EndComp
Wire Wire Line
	2000 4050 2000 3900
Wire Wire Line
	2000 3400 2000 3600
Wire Wire Line
	3200 1200 3200 1750
Connection ~ 3200 1750
Wire Wire Line
	3200 1750 5950 1750
Wire Wire Line
	2300 1750 3000 1750
Wire Wire Line
	3000 2150 3000 1750
Connection ~ 3000 1750
Wire Wire Line
	3000 1750 3200 1750
$Comp
L device:R R?
U 1 1
P 4000 4550
AR Path="/59D8BE35/6071CD30" Ref="R?"  Part="1" 
AR Path="/6071CD30" Ref="R3"  Part="1" 
F 0 "R3" V 4080 4550 50  0000 C CNN
F 1 "100K" V 4000 4550 50  0000 C CNN
F 2 "CUPL_FP:R_0402_1005Metric" V 3930 4550 50  0001 C CNN
F 3 "" H 4000 4550 50  0001 C CNN
F 4 "BOURNS" H 4000 4550 50  0001 C CNN "MANF"
F 5 "CR0402-FX-1003GLF" H 4000 4550 50  0001 C CNN "MANF#"
F 6 "MOUSER" H 4000 4550 50  0001 C CNN "SUPPLIER"
F 7 "652-CR0402FX-1003GLF" H 4000 4550 50  0001 C CNN "SUPPLIER#"
	1    4000 4550
	1    0    0    -1  
$EndComp
$Comp
L power:GND #PWR?
U 1 1
P 4000 4850
AR Path="/59D8BE35/60725485" Ref="#PWR?"  Part="1" 
AR Path="/60725485" Ref="#PWR0103"  Part="1" 
F 0 "#PWR0103" H 4000 4600 50  0001 C CNN
F 1 "GND" H 4000 4700 50  0000 C CNN
F 2 "" H 4000 4850 50  0001 C CNN
F 3 "" H 4000 4850 50  0001 C CNN
	1    4000 4850
	1    0    0    -1  
$EndComp
Wire Wire Line
	4000 4400 4000 4250
Connection ~ 4000 4250
Wire Wire Line
	4000 4700 4000 4850
$Comp
L CUPL:MSP430FR2155TDBT U3
U 1 1
P 8850 1750
F 0 "U3" H 7600 2700 60  0000 C CNN
F 1 "MSP430FR2155TDBT" H 8000 600 60  0000 C CNN
F 2 "CUPL_FP:TSSOP-38_4.4x9.7mm_P0.5mm" H 7550 -50 60  0001 L CNN
F 3 "http://www.ti.com/lit/ds/symlink/msp430fr2155.pdf" H 7550 450 60  0001 L CNN
F 4 "TEXAS" H 7550 350 60  0001 L CNN "MANF"
F 5 "MSP430FR2155TDBT" H 7550 250 60  0001 L CNN "MANF#"
F 6 "MOUSER" H 7550 150 60  0001 L CNN "SUPPLIER"
F 7 "595-MSP430FR2155TDBTR" H 7550 50  60  0001 L CNN "SUPPLIER#"
F 8 "ALT: MSP430FR2355TDBTR" H 8050 500 50  0000 C CNN "ALT"
	1    8850 1750
	1    0    0    -1  
$EndComp
$Comp
L Graphic:Logo_Open_Hardware_Small LOGO1
U 1 1
P 10850 6850
F 0 "LOGO1" H 10850 7125 50  0001 C CNN
F 1 "Logo_Open_Hardware_Small" H 10850 6625 50  0001 C CNN
F 2 "CUPL_FP:OSHW-Logo_5.7x6mm_SilkScreen" H 10850 6850 50  0001 C CNN
F 3 "~" H 10850 6850 50  0001 C CNN
	1    10850 6850
	1    0    0    -1  
$EndComp
NoConn ~ 10200 950 
NoConn ~ 10200 1050
NoConn ~ 10200 1150
NoConn ~ 10200 1250
NoConn ~ 10200 1450
NoConn ~ 10200 1550
NoConn ~ 10200 1650
NoConn ~ 10200 1750
NoConn ~ 10200 2050
NoConn ~ 10200 2150
NoConn ~ 10200 2250
NoConn ~ 10200 2350
NoConn ~ 10200 2450
NoConn ~ 10200 2550
NoConn ~ 10200 2650
NoConn ~ 10200 2750
NoConn ~ 7450 2750
NoConn ~ 7450 2650
NoConn ~ 7450 2550
NoConn ~ 7450 2450
NoConn ~ 7450 1150
NoConn ~ 7450 1050
$Comp
L device:Battery_Cell BT30
U 1 1
P 2000 4250
F 0 "BT30" H 2118 4346 50  0000 L CNN
F 1 "CR1220" H 2118 4255 50  0000 L CNN
F 2 "CUPL_FP:MPD_BC501SM_CR1220" V 2000 4310 50  0001 C CNN
F 3 "~" V 2000 4310 50  0001 C CNN
F 4 "MPD" H 2000 4250 50  0001 C CNN "MANF"
F 5 "BC501SM" H 2000 4250 50  0001 C CNN "MANF#"
F 6 "DIGIKEY" H 2000 4250 50  0001 C CNN "SUPPLIER"
F 7 "BC501SM-TRCT-ND" H 2000 4250 50  0001 C CNN "SUPPLIER#"
	1    2000 4250
	1    0    0    -1  
$EndComp
$EndSCHEMATC
